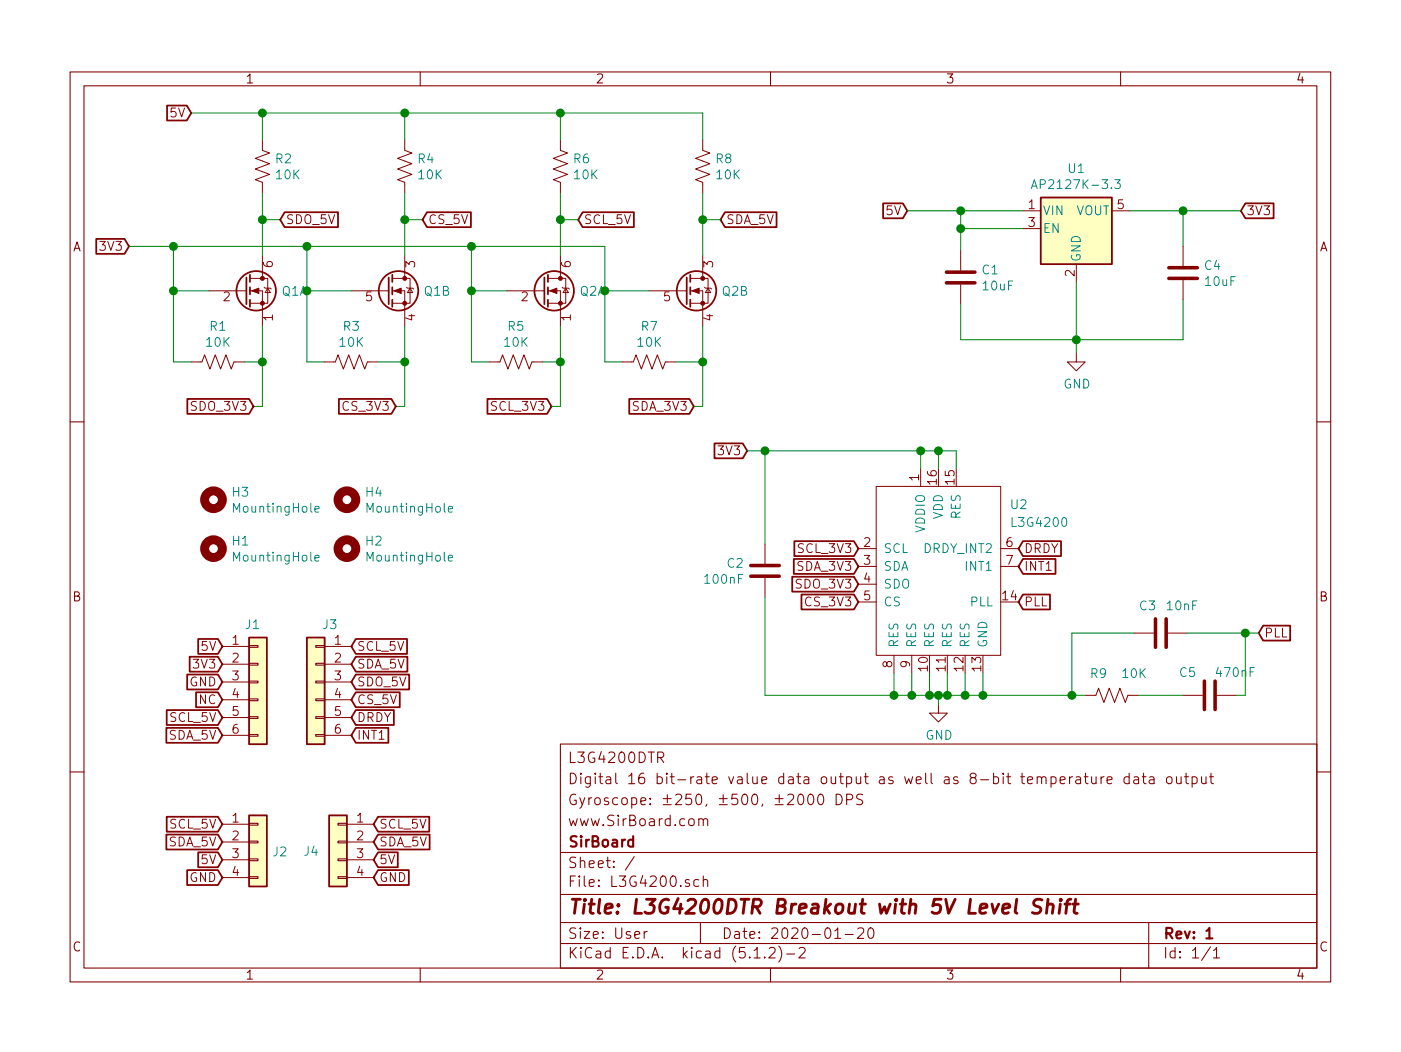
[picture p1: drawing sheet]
EESchema Schematic File Version 4
LIBS:L3G4200-cache
EELAYER 29 0
EELAYER END
$Descr User 7874 5906
encoding utf-8
Sheet 1 1
Title "L3G4200DTR Breakout with 5V Level Shift"
Date "2020-01-20"
Rev "1"
Comp "SirBoard"
Comment1 "www.SirBoard.com"
Comment2 "Gyroscope: ±250, ±500, ±2000 DPS "
Comment3 "Digital 16 bit-rate value data output as well as 8-bit temperature data output"
Comment4 "L3G4200DTR - SirBlue"
$EndDescr
Wire Wire Line
	5400 1700 5400 1900
Wire Wire Line
	5400 1900 6050 1900
Connection ~ 6050 1900
Wire Wire Line
	5750 1175 5400 1175
Wire Wire Line
	5400 1175 5400 1275
Wire Wire Line
	5400 1275 5750 1275
Wire Wire Line
	5400 1275 5400 1400
Connection ~ 5400 1275
Wire Wire Line
	6350 1175 6650 1175
Wire Wire Line
	6650 1175 6650 1375
Text GLabel 5100 1175 0    50   Input ~ 0
5V
Wire Wire Line
	5100 1175 5400 1175
Connection ~ 5400 1175
Text GLabel 6975 1175 2    50   Input ~ 0
3V3
Connection ~ 6650 1175
$Comp
L power:GND #PWR0101
U 1 1
P 6050 1975
F 0 "#PWR0101" H 6050 1725 50  0001 C CNN
F 1 "GND" H 6054 1803 50  0000 C CNN
F 2 "" H 6050 1975 50  0001 C CNN
F 3 "" H 6050 1975 50  0001 C CNN
	1    6050 1975
	1    0    0    -1  
$EndComp
Wire Wire Line
	6050 1975 6050 1900
Text GLabel 4200 2525 0    50   Input ~ 0
3V3
Text GLabel 1075 625  0    50   Input ~ 0
5V
Wire Wire Line
	6650 1900 6050 1900
Wire Wire Line
	6650 1675 6650 1900
$Comp
L Regulator_Linear:AP2127K-3.3 U1
U 1 1
P 6050 1275
F 0 "U1" H 6050 1615 50  0000 C CNN
F 1 "AP2127K-3.3" H 6050 1525 50  0000 C CNN
F 2 "Package_TO_SOT_SMD:SOT-23-5" H 6050 1600 50  0001 C CNN
F 3 "https://www.diodes.com/assets/Datasheets/AP2127.pdf" H 6050 1375 50  0001 C CNN
F 4 "C156285" H 6050 1275 50  0001 C CNN "Part"
	1    6050 1275
	1    0    0    -1  
$EndComp
Wire Wire Line
	6050 1575 6050 1900
$Comp
L Device:Q_DUAL_NMOS_S1G1D2S2G2D1 Q1
U 1 1
P 1375 1625
F 0 "Q1" H 1581 1625 50  0000 L CNN
F 1 "BSS138DW" H 1580 1580 50  0001 L CNN
F 2 "Package_TO_SOT_SMD:SOT-363_SC-70-6" H 1575 1625 50  0001 C CNN
F 3 "~" H 1575 1625 50  0001 C CNN
	1    1375 1625
	1    0    0    -1  
$EndComp
$Comp
L Device:Q_DUAL_NMOS_S1G1D2S2G2D1 Q1
U 2 1
P 2175 1625
F 0 "Q1" H 2380 1625 50  0000 L CNN
F 1 "BSS138DW" H 2380 1580 50  0001 L CNN
F 2 "Package_TO_SOT_SMD:SOT-363_SC-70-6" H 2375 1625 50  0001 C CNN
F 3 "~" H 2375 1625 50  0001 C CNN
	2    2175 1625
	1    0    0    -1  
$EndComp
$Comp
L Device:R_US R2
U 1 1
P 1475 925
F 0 "R2" H 1543 970 50  0000 L CNN
F 1 "10K" H 1543 880 50  0000 L CNN
F 2 "Resistor_SMD:R_0603_1608Metric" V 1515 915 50  0001 C CNN
F 3 "~" H 1475 925 50  0001 C CNN
F 4 "C99198" H 1475 925 50  0001 C CNN "Part"
	1    1475 925 
	1    0    0    -1  
$EndComp
$Comp
L Device:R_US R4
U 1 1
P 2275 925
F 0 "R4" H 2343 970 50  0000 L CNN
F 1 "10K" H 2343 880 50  0000 L CNN
F 2 "Resistor_SMD:R_0603_1608Metric" V 2315 915 50  0001 C CNN
F 3 "~" H 2275 925 50  0001 C CNN
F 4 "C99198" H 2275 925 50  0001 C CNN "Part"
	1    2275 925 
	1    0    0    -1  
$EndComp
$Comp
L Device:R_US R1
U 1 1
P 1225 2025
F 0 "R1" V 1022 2025 50  0000 C CNN
F 1 "10K" V 1112 2025 50  0000 C CNN
F 2 "Resistor_SMD:R_0603_1608Metric" V 1265 2015 50  0001 C CNN
F 3 "~" H 1225 2025 50  0001 C CNN
F 4 "C99198" V 1225 2025 50  0001 C CNN "Part"
	1    1225 2025
	0    1    1    0   
$EndComp
Wire Wire Line
	2275 625  2275 775 
Wire Wire Line
	1475 775  1475 625 
Wire Wire Line
	2275 1075 2275 1225
Wire Wire Line
	1175 1625 975  1625
Wire Wire Line
	975  1625 975  2025
Wire Wire Line
	975  2025 1075 2025
Wire Wire Line
	1375 2025 1475 2025
Wire Wire Line
	1475 2025 1475 1825
Wire Wire Line
	1825 2025 1725 2025
Wire Wire Line
	1725 2025 1725 1625
Wire Wire Line
	1725 1625 1975 1625
Wire Wire Line
	2125 2025 2275 2025
Wire Wire Line
	2275 2025 2275 1825
Wire Wire Line
	2275 625  1475 625 
Wire Wire Line
	1075 625  1475 625 
Connection ~ 1475 625 
Text GLabel 725  1375 0    50   Input ~ 0
3V3
Wire Wire Line
	725  1375 975  1375
Wire Wire Line
	975  1375 975  1625
Connection ~ 975  1625
Wire Wire Line
	1475 1075 1475 1225
Wire Wire Line
	975  1375 1725 1375
Wire Wire Line
	1725 1375 1725 1625
Connection ~ 975  1375
Connection ~ 1725 1625
Text GLabel 3100 2275 0    50   Input ~ 0
SCL_3V3
Text GLabel 3900 2275 0    50   Input ~ 0
SDA_3V3
Wire Wire Line
	2275 2025 2275 2275
Wire Wire Line
	2275 2275 2225 2275
Connection ~ 2275 2025
Wire Wire Line
	1475 2025 1475 2275
Wire Wire Line
	1475 2275 1425 2275
Connection ~ 1475 2025
Text GLabel 3250 1225 2    50   Input ~ 0
SCL_5V
Text GLabel 4050 1225 2    50   Input ~ 0
SDA_5V
Connection ~ 2275 1225
Wire Wire Line
	2275 1225 2275 1425
Wire Wire Line
	1575 1225 1475 1225
Connection ~ 1475 1225
Wire Wire Line
	1475 1225 1475 1425
Wire Wire Line
	2275 1225 2375 1225
Text GLabel 1975 3625 2    50   Input ~ 0
SCL_5V
Text GLabel 1975 3725 2    50   Input ~ 0
SDA_5V
Text GLabel 1250 3725 0    50   Input ~ 0
3V3
Text GLabel 1250 3625 0    50   Input ~ 0
5V
$Comp
L Mechanical:MountingHole H4
U 1 1
P 1950 2800
F 0 "H4" H 2050 2845 50  0000 L CNN
F 1 "MountingHole" H 2050 2755 50  0000 L CNN
F 2 "SirBoardLibrary:MountingHole_M2.5_SirBoard" H 1950 2800 50  0001 C CNN
F 3 "~" H 1950 2800 50  0001 C CNN
	1    1950 2800
	1    0    0    -1  
$EndComp
$Comp
L Mechanical:MountingHole H3
U 1 1
P 1200 2800
F 0 "H3" H 1300 2845 50  0000 L CNN
F 1 "MountingHole" H 1300 2755 50  0000 L CNN
F 2 "SirBoardLibrary:MountingHole_M2.5_SirBoard" H 1200 2800 50  0001 C CNN
F 3 "~" H 1200 2800 50  0001 C CNN
	1    1200 2800
	1    0    0    -1  
$EndComp
$Comp
L power:GND #PWR0106
U 1 1
P 5275 3950
F 0 "#PWR0106" H 5275 3700 50  0001 C CNN
F 1 "GND" H 5279 3778 50  0000 C CNN
F 2 "" H 5275 3950 50  0001 C CNN
F 3 "" H 5275 3950 50  0001 C CNN
	1    5275 3950
	1    0    0    -1  
$EndComp
Text GLabel 5725 3175 2    50   Input ~ 0
INT1
Text GLabel 1975 4125 2    50   Input ~ 0
INT1
Text GLabel 1250 3825 0    50   Input ~ 0
GND
Wire Wire Line
	6650 1175 6975 1175
$Comp
L Mechanical:MountingHole H2
U 1 1
P 1950 3075
F 0 "H2" H 2050 3120 50  0000 L CNN
F 1 "MountingHole" H 2050 3030 50  0000 L CNN
F 2 "SirBoardLibrary:MountingHole_M2.5_SirBoard" H 1950 3075 50  0001 C CNN
F 3 "~" H 1950 3075 50  0001 C CNN
	1    1950 3075
	1    0    0    -1  
$EndComp
$Comp
L Mechanical:MountingHole H1
U 1 1
P 1200 3075
F 0 "H1" H 1300 3120 50  0000 L CNN
F 1 "MountingHole" H 1300 3030 50  0000 L CNN
F 2 "SirBoardLibrary:MountingHole_M2.5_SirBoard" H 1200 3075 50  0001 C CNN
F 3 "~" H 1200 3075 50  0001 C CNN
	1    1200 3075
	1    0    0    -1  
$EndComp
$Comp
L Device:R_US R3
U 1 1
P 1975 2025
F 0 "R3" V 1772 2025 50  0000 C CNN
F 1 "10K" V 1862 2025 50  0000 C CNN
F 2 "Resistor_SMD:R_0603_1608Metric" V 2015 2015 50  0001 C CNN
F 3 "~" H 1975 2025 50  0001 C CNN
F 4 "C99198" V 1975 2025 50  0001 C CNN "Part"
	1    1975 2025
	0    1    1    0   
$EndComp
$Comp
L Device:C C1
U 1 1
P 5400 1550
F 0 "C1" H 5515 1595 50  0000 L CNN
F 1 "10uF" H 5515 1505 50  0000 L CNN
F 2 "Capacitor_SMD:C_0805_2012Metric" H 5438 1400 50  0001 C CNN
F 3 "~" H 5400 1550 50  0001 C CNN
F 4 "C95841" H 5400 1550 50  0001 C CNN "Part"
	1    5400 1550
	1    0    0    -1  
$EndComp
$Comp
L Device:C C2
U 1 1
P 4300 3200
F 0 "C2" H 4415 3245 50  0000 L CNN
F 1 "100nF" H 4415 3155 50  0000 L CNN
F 2 "Capacitor_SMD:C_0603_1608Metric" H 4338 3050 50  0001 C CNN
F 3 "~" H 4300 3200 50  0001 C CNN
F 4 "C42998" H 4300 3200 50  0001 C CNN "Part"
	1    4300 3200
	-1   0    0    -1  
$EndComp
Text GLabel 4825 3175 0    50   Input ~ 0
SDA_3V3
Text GLabel 4825 3075 0    50   Input ~ 0
SCL_3V3
Wire Wire Line
	5275 3950 5275 3900
Wire Wire Line
	5275 3900 5325 3900
Connection ~ 5275 3900
$Comp
L Device:Q_DUAL_NMOS_S1G1D2S2G2D1 Q2
U 1 1
P 3050 1625
F 0 "Q2" H 3256 1625 50  0000 L CNN
F 1 "BSS138DW" H 3255 1580 50  0001 L CNN
F 2 "Package_TO_SOT_SMD:SOT-363_SC-70-6" H 3250 1625 50  0001 C CNN
F 3 "~" H 3250 1625 50  0001 C CNN
	1    3050 1625
	1    0    0    -1  
$EndComp
$Comp
L Device:Q_DUAL_NMOS_S1G1D2S2G2D1 Q2
U 2 1
P 3850 1625
F 0 "Q2" H 4055 1625 50  0000 L CNN
F 1 "BSS138DW" H 4055 1580 50  0001 L CNN
F 2 "Package_TO_SOT_SMD:SOT-363_SC-70-6" H 4050 1625 50  0001 C CNN
F 3 "~" H 4050 1625 50  0001 C CNN
	2    3850 1625
	1    0    0    -1  
$EndComp
$Comp
L Device:R_US R6
U 1 1
P 3150 925
F 0 "R6" H 3218 970 50  0000 L CNN
F 1 "10K" H 3218 880 50  0000 L CNN
F 2 "Resistor_SMD:R_0603_1608Metric" V 3190 915 50  0001 C CNN
F 3 "~" H 3150 925 50  0001 C CNN
F 4 "C99198" H 3150 925 50  0001 C CNN "Part"
	1    3150 925 
	1    0    0    -1  
$EndComp
$Comp
L Device:R_US R8
U 1 1
P 3950 925
F 0 "R8" H 4018 970 50  0000 L CNN
F 1 "10K" H 4018 880 50  0000 L CNN
F 2 "Resistor_SMD:R_0603_1608Metric" V 3990 915 50  0001 C CNN
F 3 "~" H 3950 925 50  0001 C CNN
F 4 "C99198" H 3950 925 50  0001 C CNN "Part"
	1    3950 925 
	1    0    0    -1  
$EndComp
$Comp
L Device:R_US R5
U 1 1
P 2900 2025
F 0 "R5" V 2697 2025 50  0000 C CNN
F 1 "10K" V 2787 2025 50  0000 C CNN
F 2 "Resistor_SMD:R_0603_1608Metric" V 2940 2015 50  0001 C CNN
F 3 "~" H 2900 2025 50  0001 C CNN
F 4 "C99198" V 2900 2025 50  0001 C CNN "Part"
	1    2900 2025
	0    1    1    0   
$EndComp
Wire Wire Line
	3950 625  3950 775 
Wire Wire Line
	3150 775  3150 625 
Wire Wire Line
	3950 1075 3950 1225
Wire Wire Line
	2850 1625 2650 1625
Wire Wire Line
	2650 1625 2650 2025
Wire Wire Line
	2650 2025 2750 2025
Wire Wire Line
	3050 2025 3150 2025
Wire Wire Line
	3150 2025 3150 1825
Wire Wire Line
	3500 2025 3400 2025
Wire Wire Line
	3400 2025 3400 1625
Wire Wire Line
	3400 1625 3650 1625
Wire Wire Line
	3800 2025 3950 2025
Wire Wire Line
	3950 2025 3950 1825
Wire Wire Line
	3950 625  3150 625 
Wire Wire Line
	2275 625  3150 625 
Connection ~ 3150 625 
Wire Wire Line
	1725 1375 2650 1375
Wire Wire Line
	2650 1375 2650 1625
Connection ~ 2650 1625
Wire Wire Line
	3150 1075 3150 1225
Wire Wire Line
	2650 1375 3400 1375
Wire Wire Line
	3400 1375 3400 1625
Connection ~ 2650 1375
Connection ~ 3400 1625
Text GLabel 2225 2275 0    50   Input ~ 0
CS_3V3
Wire Wire Line
	3950 2025 3950 2275
Wire Wire Line
	3950 2275 3900 2275
Connection ~ 3950 2025
Wire Wire Line
	3150 2025 3150 2275
Wire Wire Line
	3150 2275 3100 2275
Connection ~ 3150 2025
Text GLabel 2375 1225 2    50   Input ~ 0
CS_5V
Connection ~ 3950 1225
Wire Wire Line
	3950 1225 3950 1425
Wire Wire Line
	3250 1225 3150 1225
Connection ~ 3150 1225
Wire Wire Line
	3150 1225 3150 1425
Wire Wire Line
	3950 1225 4050 1225
$Comp
L Device:R_US R7
U 1 1
P 3650 2025
F 0 "R7" V 3447 2025 50  0000 C CNN
F 1 "10K" V 3537 2025 50  0000 C CNN
F 2 "Resistor_SMD:R_0603_1608Metric" V 3690 2015 50  0001 C CNN
F 3 "~" H 3650 2025 50  0001 C CNN
F 4 "C99198" V 3650 2025 50  0001 C CNN "Part"
	1    3650 2025
	0    1    1    0   
$EndComp
Connection ~ 1725 1375
Connection ~ 2275 625 
Text GLabel 1975 3925 2    50   Input ~ 0
CS_5V
Text GLabel 4825 3275 0    50   Input ~ 0
SDO_3V3
Text GLabel 4825 3375 0    50   Input ~ 0
CS_3V3
$Comp
L SirBoard_Library:L3G4200 U2
U 1 1
P 5275 3225
F 0 "U2" H 5675 3625 50  0000 L CNN
F 1 "L3G4200" H 5675 3525 50  0000 L CNN
F 2 "Package_LGA:LGA-16_4x4mm_P0.65mm_LayoutBorder4x4y" H 5475 3875 50  0001 C CNN
F 3 "" H 5475 3875 50  0001 C CNN
F 4 "C26444" H 5275 3225 50  0001 C CNN "Part"
	1    5275 3225
	1    0    0    -1  
$EndComp
Text GLabel 5725 3075 2    50   Input ~ 0
DRDY
Text GLabel 5725 3375 2    50   Input ~ 0
PLL
Wire Wire Line
	5025 3775 5025 3900
Wire Wire Line
	5025 3900 5125 3900
Wire Wire Line
	5125 3900 5125 3775
Connection ~ 5125 3900
Wire Wire Line
	5125 3900 5225 3900
Wire Wire Line
	5225 3775 5225 3900
Connection ~ 5225 3900
Wire Wire Line
	5225 3900 5275 3900
Wire Wire Line
	5325 3775 5325 3900
Connection ~ 5325 3900
Wire Wire Line
	5325 3900 5425 3900
Wire Wire Line
	5425 3775 5425 3900
Connection ~ 5425 3900
Wire Wire Line
	5425 3900 5525 3900
Wire Wire Line
	5525 3775 5525 3900
Wire Wire Line
	5175 2625 5175 2525
Connection ~ 5175 2525
Wire Wire Line
	5175 2525 5275 2525
Connection ~ 5275 2525
Wire Wire Line
	5275 2525 5375 2525
Wire Wire Line
	5375 2625 5375 2525
Wire Wire Line
	5275 2525 5275 2625
Text GLabel 1425 2275 0    50   Input ~ 0
SDO_3V3
Text GLabel 1575 1225 2    50   Input ~ 0
SDO_5V
Text GLabel 1975 3825 2    50   Input ~ 0
SDO_5V
$Comp
L Device:C C3
U 1 1
P 6525 3550
F 0 "C3" V 6675 3425 50  0000 L CNN
F 1 "10nF" V 6675 3575 50  0000 L CNN
F 2 "Capacitor_SMD:C_0603_1608Metric" H 6563 3400 50  0001 C CNN
F 3 "~" H 6525 3550 50  0001 C CNN
F 4 "C100042" H 6525 3550 50  0001 C CNN "Part"
	1    6525 3550
	0    1    -1   0   
$EndComp
$Comp
L Device:C C5
U 1 1
P 6800 3900
F 0 "C5" V 6925 3725 50  0000 L CNN
F 1 "470nF" V 6925 3925 50  0000 L CNN
F 2 "Capacitor_SMD:C_0603_1608Metric" H 6838 3750 50  0001 C CNN
F 3 "~" H 6800 3900 50  0001 C CNN
F 4 "C326968" H 6800 3900 50  0001 C CNN "Part"
	1    6800 3900
	0    1    -1   0   
$EndComp
$Comp
L Device:R_US R9
U 1 1
P 6250 3900
F 0 "R9" V 6125 3825 50  0000 C CNN
F 1 "10K" V 6125 4025 50  0000 C CNN
F 2 "Resistor_SMD:R_0603_1608Metric" V 6290 3890 50  0001 C CNN
F 3 "~" H 6250 3900 50  0001 C CNN
F 4 "C99198" V 6250 3900 50  0001 C CNN "Part"
	1    6250 3900
	0    1    1    0   
$EndComp
Wire Wire Line
	4300 3050 4300 2525
Wire Wire Line
	4200 2525 4300 2525
Connection ~ 4300 2525
Wire Wire Line
	4300 2525 5175 2525
Wire Wire Line
	4300 3350 4300 3900
Wire Wire Line
	4300 3900 5025 3900
Connection ~ 5025 3900
Wire Wire Line
	6025 3900 6025 3550
Wire Wire Line
	6025 3550 6375 3550
Wire Wire Line
	6675 3550 7000 3550
Wire Wire Line
	7000 3550 7000 3900
Wire Wire Line
	7000 3900 6950 3900
Wire Wire Line
	6025 3900 6100 3900
Wire Wire Line
	6400 3900 6650 3900
Connection ~ 6025 3900
Connection ~ 5525 3900
Wire Wire Line
	6025 3900 5525 3900
Text GLabel 7075 3550 2    50   Input ~ 0
PLL
Wire Wire Line
	7075 3550 7000 3550
Connection ~ 7000 3550
$Comp
L Device:C C4
U 1 1
P 6650 1525
F 0 "C4" H 6765 1570 50  0000 L CNN
F 1 "10uF" H 6765 1480 50  0000 L CNN
F 2 "Capacitor_SMD:C_0805_2012Metric" H 6688 1375 50  0001 C CNN
F 3 "~" H 6650 1525 50  0001 C CNN
F 4 "C95841" H 6650 1525 50  0001 C CNN "Part"
	1    6650 1525
	1    0    0    -1  
$EndComp
$Comp
L Connector_Generic:Conn_01x06 J1
U 1 1
P 1450 3825
F 0 "J1" H 1375 4150 50  0000 L CNN
F 1 "Conn_01x06" H 1529 3727 50  0001 L CNN
F 2 "Connector_PinHeader_2.54mm:PinHeader_1x06_P2.54mm_Vertical" H 1450 3825 50  0001 C CNN
F 3 "~" H 1450 3825 50  0001 C CNN
	1    1450 3825
	1    0    0    -1  
$EndComp
$Comp
L Connector_Generic:Conn_01x06 J3
U 1 1
P 1775 3825
F 0 "J3" H 1694 4150 50  0000 C CNN
F 1 "Conn_01x06" H 1854 3727 50  0001 L CNN
F 2 "Connector_PinHeader_2.54mm:PinHeader_1x06_P2.54mm_Vertical" H 1775 3825 50  0001 C CNN
F 3 "~" H 1775 3825 50  0001 C CNN
	1    1775 3825
	-1   0    0    -1  
$EndComp
Text GLabel 1250 4025 0    50   Input ~ 0
SCL_5V
Text GLabel 1250 4125 0    50   Input ~ 0
SDA_5V
Text GLabel 1250 3925 0    50   Input ~ 0
NC
Text GLabel 1975 4025 2    50   Input ~ 0
DRDY
$Comp
L Connector_Generic:Conn_01x04 J2
U 1 1
P 1450 4725
F 0 "J2" H 1529 4672 50  0000 L CNN
F 1 "Conn_01x04" H 1529 4627 50  0001 L CNN
F 2 "SirBoardLibrary:SirBlue_Connector" H 1450 4725 50  0001 C CNN
F 3 "~" H 1450 4725 50  0001 C CNN
F 4 "C160404" H 1450 4725 50  0001 C CNN "Part"
	1    1450 4725
	1    0    0    -1  
$EndComp
$Comp
L Connector_Generic:Conn_01x04 J4
U 1 1
P 1900 4725
F 0 "J4" H 2050 4675 50  0000 C CNN
F 1 "Conn_01x04" H 1979 4627 50  0001 L CNN
F 2 "SirBoardLibrary:SirBlue_Connector" H 1900 4725 50  0001 C CNN
F 3 "~" H 1900 4725 50  0001 C CNN
F 4 "C160404" H 1900 4725 50  0001 C CNN "Part"
	1    1900 4725
	-1   0    0    -1  
$EndComp
Text GLabel 1250 4825 0    50   Input ~ 0
5V
Text GLabel 1250 4925 0    50   Input ~ 0
GND
Text GLabel 1250 4625 0    50   Input ~ 0
SCL_5V
Text GLabel 1250 4725 0    50   Input ~ 0
SDA_5V
Text GLabel 2100 4825 2    50   Input ~ 0
5V
Text GLabel 2100 4925 2    50   Input ~ 0
GND
Text GLabel 2100 4625 2    50   Input ~ 0
SCL_5V
Text GLabel 2100 4725 2    50   Input ~ 0
SDA_5V
$EndSCHEMATC
